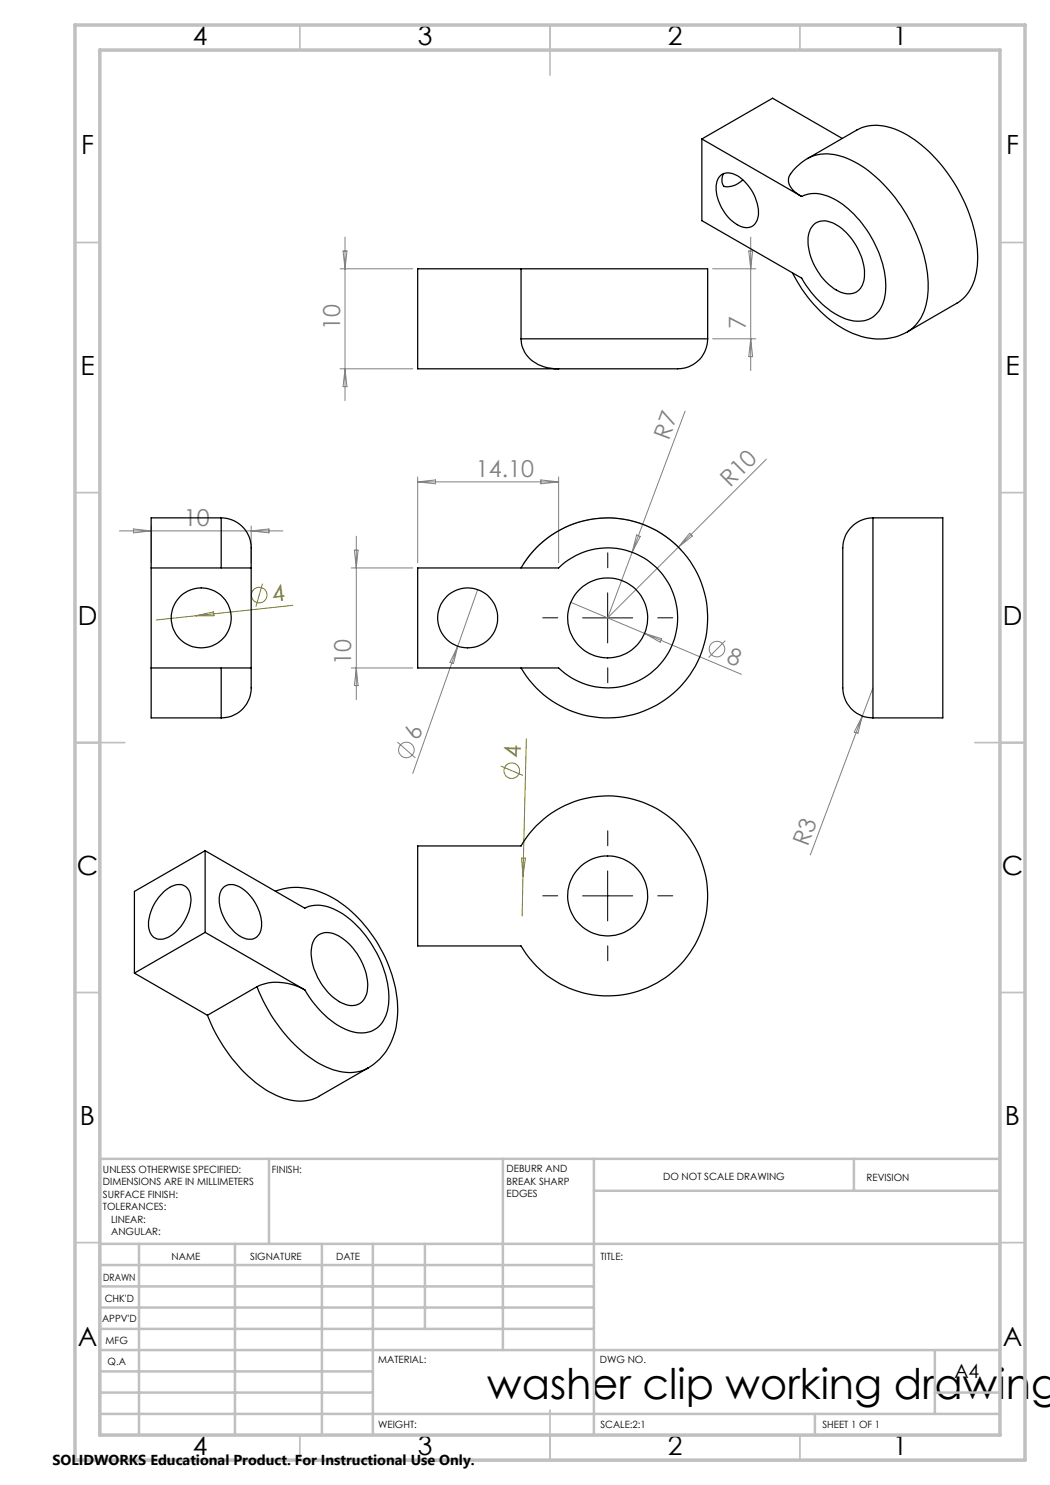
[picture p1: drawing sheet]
<svg xmlns="http://www.w3.org/2000/svg" width="210mm" height="297mm" viewBox="0 0 210 297" stroke-linecap="round" stroke-linejoin="round" font-family="sans-serif">
<g fill="none" stroke="#808080" stroke-width=".2">
<path d="M68 53.8h14.5M68.6 50.2h.8l-.4 3.6zM69 47.4v32.7M142.5 53.8h8.7M149.8 50.2h.7l-.4 3.6zM150.1 47.4v26.7M68 73.8h14.5M69 73.8l.4 3.5h-.8zM142.5 67.8h8.7M150.1 67.8l.4 3.5h-.7zM83.5 95.4v17.2M83.5 96.4h28.2"/>
<path d="M83.5 96.4l3.6-.4v.8zM108.2 96l3.5 .4-3.5 .4zM111.7 95.4v17.2M137 82.2l-10.6 28.3M153.3 91.8l-31.8 31.8 4.9-13.1M23.9 106.2h32.7M26.7 105.8l3.5 .4-3.5 .4zM30.2 105.2v7.4M50.2 105.2v7.4M50.2 106.2l3.6-.4v.8zM70.2 113.6h12.3M70.9 110h.7l-.3 3.6z"/>
<path d="M71.3 107.2v32.7M95.5 117.9l-4 11.4M127.3 107l.8 .3-1.7 3.2zM136.3 110.2a20 20 0 0 0-31.6 2.5M137.9 106.6l.6 .6-2.8 2.2zM70.2 133.6h12.3M71.3 133.6l.3 3.5h-.7zM91.5 129.3l-9 25.4M91.5 129.3l-.8 3.4-.7-.2zM114.2 120.5l34.1 14.4M128.9 126.7l3.4 1-.3 .7zM145.1 128.1l-3.4 3.4"/>
<path d="M174.6 137.6l-2.1 5.6M79.5 148.4l3.6 3.2M172.5 143.2l-10.4 27.8M172.5 143.2l-.9 3.4-.7-.2z"/>
<circle cx="143.4" cy="129.8" r="1.55"/>
<circle cx="81.3" cy="150" r="1.56"/>
</g>
<g fill="none" stroke="#808000" stroke-width=".2">
<path d="M52.5 116.7l-1.3 4.6M39.2 123.2l3.5-.8 .1 .8zM58.6 121.1l-27.3 2.9M100.2 153.2l4.4 1.9M105.3 147.8l-.7 27.4M104.3 171.6h.8l-.5 3.6zM104.6 175.2l-.2 8"/>
<circle cx="51.8" cy="119" r="1.55"/>
<circle cx="102.4" cy="154.1" r="1.56"/>
</g>
<path d="M121.6 113.6v-3M111.6 123.6h-3M121.6 133.6v3M131.6 123.6h3M111.6 179.2h-3M121.6 169.2v-3M131.6 179.2h3M121.6 189.2v3" fill="none" stroke="#000" stroke-width=".2" stroke-dasharray="15.2 1.3 1.3 1.3"/>
<path d="M121.5 118.6v10M116.5 123.6h10M116.5 179.2h10M121.5 174.2v10" fill="none" stroke="#000" stroke-width=".2"/>
<g fill="none" stroke="#c0c0c0" stroke-width=".35">
<path d="M60 5v5M110 5v10M160 5v5M15 48.5h5M200 48.5h5M15 98.5h5M200 98.5h5M15 148.5h10M195 148.5h10M15 198.5h5M200 198.5h5M15 248.5h5"/>
<path d="M200 248.5h5M60 287v5M110 282v10M160 287v5"/>
</g>
<g fill="none" stroke="#c0c0c0" stroke-width=".5">
<path d="M53.8 231.8v17M100.6 231.8v38.2M118.8 231.8v55.2M118.8 238.2h81.2M170.8 231.8v6.4M200 231.8h-180v55.2M20 248.8h180M20 257.3h98.8M20 253h98.8M27.8 248.8v38.2M47 248.8v38.2M64.4 248.8v38.2"/>
<path d="M74.6 248.8v38.2M85 248.8v17M20 265.8h98.8M20 261.5h98.8M20 278.5h54.6M20 274.3h54.6M20 270h180M187 278.5h13M187 270v12.8M20 282.8h180M163 282.8v4.2"/>
</g>
<path d="M15 5h190v287h-190zM20 10h180v277h-180z" fill="none" stroke="#c0c0c0" stroke-width=".7"/>
<g fill="none" stroke="#000" stroke-width=".25">
<path d="M140.4 27.8v16.3l19.9 11.5a16.9 16.9 0 0 0 10 8.5 5.3 5.3 0 0 0 6.6-4.3 17.5 17.5 0 0 0-2.6-12.3 18.9 18.9 0 0 0-8.7-8.3 6.3 6.3 0 0 0-5.3 .1M140.4 27.8l19.9 11.5M144.1 35.1a3.2 3.2 0 0 1 4.1 .6 9 9 0 0 1 3.4 7.7 2.4 2.4 0 0 1-3.8 1.8 8.8 8.8 0 0 1-4.4-8.8l.3-.7zM144.7 34.7a2.35 2.35 0 0 0 .1 2.6M148.6 36a4.1 4.1 0 0 1-3.9 1.2M161.5 31.7a9 9 0 0 0-3.8 3.9 3 3 0 0 0 1.6 3.1l1 .6M161.5 31.7l9.9-5.7a9.2 9.2 0 0 1 8.7 .3 29.3 29.3 0 0 1 12.9 14.4 23.3 23.3 0 0 1 2.1 14.6 8.3 8.3 0 0 1-3.7 5.3l-9.9 5.8M161.5 31.7a9.1 9.1 0 0 1 8.7 .3 28.6 28.6 0 0 1 12.1 12.7 26.5 26.5 0 0 1 3.2 14.8 8.9 8.9 0 0 1-4 6.9M168.5 27.7l-14-8.1-14.1 8.2M104.2 53.8h37.3v14M104.2 53.8h-20.7v20h28.2M104.2 53.8v14"/>
<path d="M158.5 54.6a26 26 0 0 0 12.1 12.1 12.3 12.3 0 0 0 10.9-.3M162.8 44.9a3.6 3.6 0 0 1 4.2-.1 12.2 12.2 0 0 1 5.9 10.8 3.2 3.2 0 0 1-4.8 2.9 12 12 0 0 1-6.4-11.4l.4-1.2zM104.2 67.8a6.2 6.2 0 0 0 6 5.9l1.5 .1M104.2 67.8h37.3M141.5 67.8a6.2 6.2 0 0 1-7.2 6h-22.6M30.2 113.6h20M30.2 113.6v20M44.2 103.6a6.2 6.2 0 0 1 6 7.2v2.8M44.2 103.6h-14v10M44.2 103.6v10M50.2 113.6v20M83.5 113.6h28.2a14 14 0 0 1 19.8 .1 14 14 0 0 1 0 19.8 14 14 0 0 1-19.8 .1h-28.2z"/>
<path d="M104.2 113.6a20 20 0 0 1 30.2-5.3 20 20 0 0 1 0 30.6 20 20 0 0 1-30.2-5.3M174.6 103.6a6.2 6.2 0 0 0-6 7.2v22.7a27.5 27.5 0 0 0 .2 5.7 6 6 0 0 0 5.8 4.4M174.6 103.6h14v40h-14M174.6 103.6v40M30.2 133.6v10h14M30.2 133.6h20M44.2 133.6v10M50.2 133.6v2.8a6.2 6.2 0 0 1-6 7.2M32.8 178.3a4 4 0 0 1 4-1.2 3.2 3.2 0 0 1 1.3 3.8 8.6 8.6 0 0 1-5.3 6.9 2.31 2.31 0 0 1-3-2.1 9.1 9.1 0 0 1 3-7.4zM41 170.1l20 11.5a7 7 0 0 1 6.9 .8 22.1 22.1 0 0 1 9.9 17.1 7 7 0 0 1-2.9 6.4 6.8 6.8 0 0 1-7-.6 19.7 19.7 0 0 1-6.9-7.3M41 170.1v16.4M41 170.1l-14.1 8.2v16.3"/>
<path d="M44.7 177.5a2.93 2.93 0 0 1 3.8 .2 9.1 9.1 0 0 1 3.7 8 2.43 2.43 0 0 1-3.7 1.8 9 9 0 0 1-4.6-8.4l.4-1.1zM55.1 178.3a13.9 13.9 0 0 1 13.1 2.4 27.7 27.7 0 0 1 11.3 22.2 12.4 12.4 0 0 1-5.9 10.7M83.5 169.2h20.7a20 20 0 0 1 30.2-5.3 20 20 0 0 1 0 30.6 20 20 0 0 1-30.2-5.3h-20.7zM26.9 194.6l14.6 8.5M41 186.5l20 11.5M41 186.5l-14.1 8.1M51.4 197.3a10.6 10.6 0 0 1 9.6 .7M51.4 197.3a30.2 30.2 0 0 0 13.1 15.7 9.6 9.6 0 0 0 9.2 .6l-10 5.7a9 9 0 0 1-8.4-.2 27.8 27.8 0 0 1-12.2-12.4l-1.6-3.6M51.4 197.3l-9.9 5.8M63.1 187.5a3.5 3.5 0 0 1 4.6-.4 12.2 12.2 0 0 1 5.8 10.8 3.2 3.2 0 0 1-4.7 2.9 11.9 11.9 0 0 1-6.5-10.9l.2-1.3z"/>
<circle cx="40.2" cy="123.6" r="6"/>
<circle cx="93.5" cy="123.6" r="6"/>
<circle cx="121.5" cy="123.6" r="8"/>
<circle cx="121.5" cy="179.2" r="8"/>
</g>
<text font-size="8.5" x="97.4" y="279.7">washer clip working drawing</text>
<g font-size="5.3">
<text x="38.5" y="9">4</text>
<text x="83.5" y="9">3</text>
<text x="133.6" y="9">2</text>
<text x="178.6" y="9">1</text>
<text x="16.2" y="30.8">F</text>
<text x="201.2" y="30.8">F</text>
<text x="16.1" y="75">E</text>
<text x="201.1" y="75">E</text>
<text x="15.5" y="125">D</text>
<text x="200.5" y="125">D</text>
<text x="15.4" y="175">C</text>
<text x="200.4" y="175">C</text>
<text x="16" y="225">B</text>
<text x="201" y="225">B</text>
<text x="15.5" y="269.3">A</text>
<text x="200.5" y="269.3">A</text>
<text x="38.5" y="291">4</text>
<text x="83.5" y="291">3</text>
<text x="133.6" y="291">2</text>
<text x="178.6" y="291">1</text>
</g>
<g font-size="4.7" fill="#808080">
<text x="68" y="66" transform="rotate(-90 68 66)">10</text>
<text x="149.2" y="65.9" transform="rotate(-90 149.2 65.9)">7</text>
<text x="133.7" y="88.1" transform="rotate(-69 133.7 88.1)">R7</text>
<text x="95.2" y="95.3">14.10</text>
<text x="146" y="97.7" transform="rotate(-45 146 97.7)">R10</text>
<text x="36.8" y="105.1">10</text>
<text x="70.3" y="133" transform="rotate(-90 70.3 133)">10</text>
<text x="145.1" y="132.4" transform="rotate(23 145.1 132.4)">8</text>
<text x="83.8" y="148.1" transform="rotate(-71 83.8 148.1)">6</text>
<text x="161.6" y="169.4" transform="rotate(-69 161.6 169.4)">R3</text>
</g>
<g font-size="4.7" fill="#808000">
<text x="54.6" y="120.4" transform="rotate(-6 54.6 120.4)">4</text>
<text x="104.1" y="151.6" transform="rotate(-89 104.1 151.6)">4</text>
</g>
<text font-size="3.9" x="190.9" y="275.5">A4</text>
<text font-size="2.9" x="10.5" y="292.9">SOLIDWORKS Educational Product. For Instructional Use Only.</text>
<g font-size="2">
<text x="20.6" y="234.6">UNLESS OTHERWISE SPECIFIED:</text>
<text x="20.6" y="237.1">DIMENSIONS ARE IN MILLIMETERS</text>
<text x="20.6" y="239.6">SURFACE FINISH:</text>
<text x="54.4" y="234.6">FINISH:</text>
<text x="101.3" y="234.5">DEBURR AND</text>
<text x="101.3" y="237">BREAK SHARP</text>
<text x="101.3" y="239.5">EDGES</text>
<text x="132.6" y="236">DO NOT SCALE DRAWING</text>
<text x="173.3" y="236.2">REVISION</text>
<text x="20.6" y="242.1">TOLERANCES:</text>
<text x="22.2" y="244.6">LINEAR:</text>
<text x="22.2" y="247.1">ANGULAR:</text>
<text x="34.3" y="252">NAME</text>
<text x="50" y="251.9">SIGNATURE</text>
<text x="67.2" y="251.9">DATE</text>
<text x="120.1" y="251.9">TITLE:</text>
<text x="20.6" y="256.1">DRAWN</text>
<text x="20.9" y="260.3">CHK'D</text>
<text x="20.4" y="264.4">APPV'D</text>
<text x="21.1" y="268.8">MFG</text>
<text x="21.5" y="273">Q.A</text>
<text x="75.6" y="272.5">MATERIAL:</text>
<text x="120" y="272.5">DWG NO.</text>
<text x="75.6" y="285.5">WEIGHT:</text>
<text x="120.1" y="285.6">SCALE:2:1</text>
<text x="164.5" y="285.6">SHEET 1 OF 1</text>
</g>
</svg>
